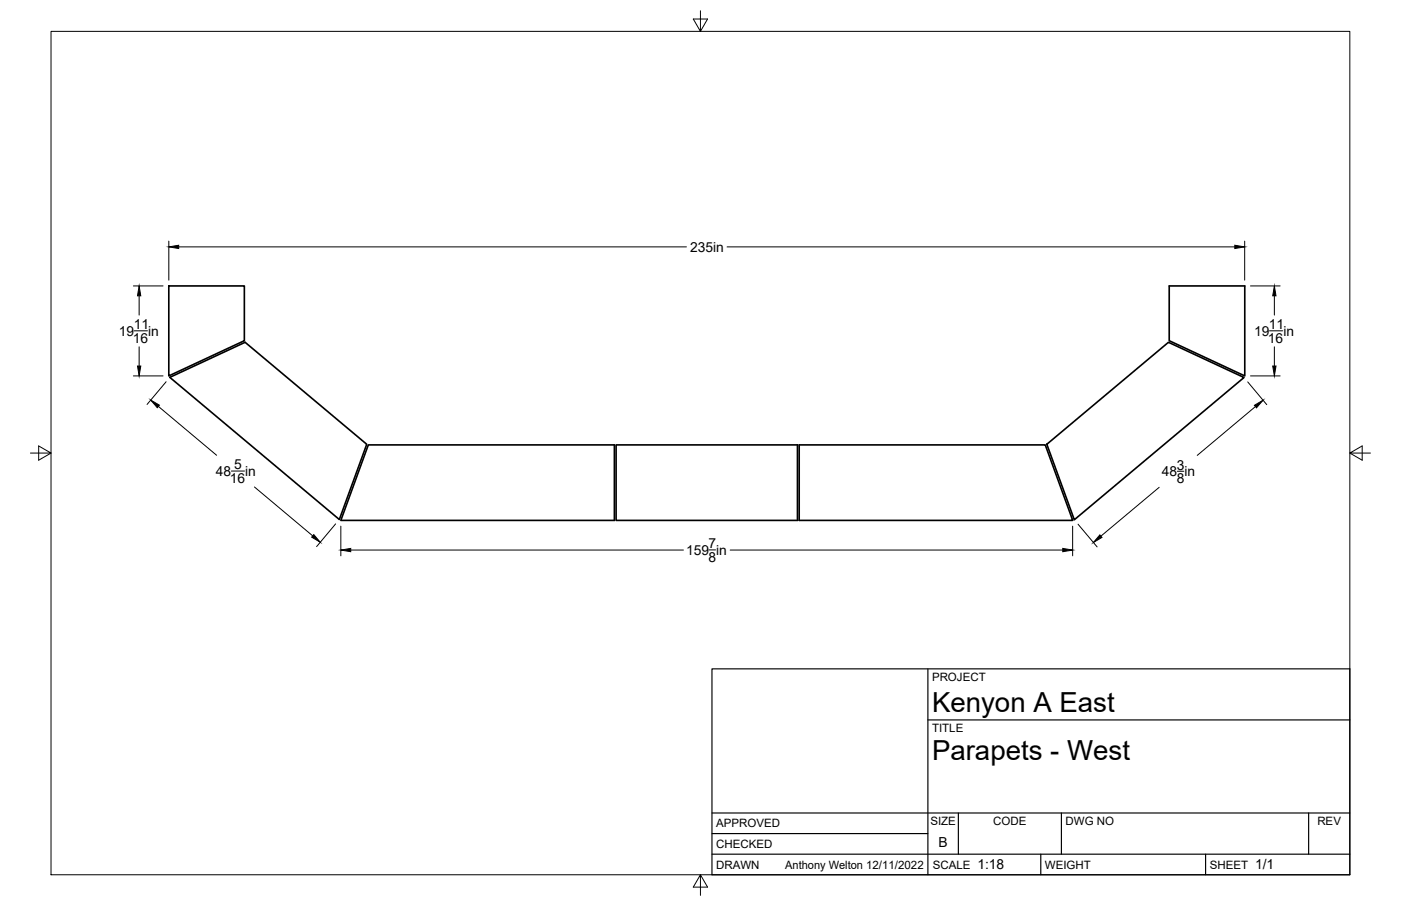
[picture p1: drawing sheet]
<svg xmlns="http://www.w3.org/2000/svg" width="432mm" height="279mm" viewBox="0 0 432 279" stroke-linecap="round" stroke-linejoin="round" font-family="sans-serif">
<!-- layer: Visible -->
<path d="M52 88.2h23.3v16.9l-23.3 10.8zM360.4 88.2h23.2v27.7l-23.2-10.8zM52.3 116.4l23.2-10.8 37.5 31.4-8.4 23.2zM113.5 137.2h75.9v23.3h-84.3zM189.9 137.2h55.9v23.3h-55.9zM246.3 137.2h75.9l8.4 23.3h-84.3zM322.6 137l37.5-31.4 23.3 10.8-52.3 43.9z" fill="none" stroke="#000" stroke-width=".51"/>
<!-- layer: Border -->
<path d="M15.7 9.7h400.3v260.1h-400.3zM215.9 3.3v6.4l-2.2-3.8h4.4l-2.2 3.8M9.4 139.7h6.3l-3.8-2.2v4.4l3.8-2.2M416 139.7l3.8 2.2v-4.4l-3.8 2.2h6.4M215.9 269.8l2.2 3.8h-4.4l2.2-3.8v6.3" fill="none" stroke="#000" stroke-width=".31"/>
<!-- layer: Titleblock -->
<path d="M219.4 206.3h196.6v63.5h-196.6zM286 206.3v63.5M286 222h130M219.4 257.1h66.6M219.4 250.7h196.6M295.4 250.7v12.7M327.1 250.7v12.7M403.3 250.7v12.7M219.4 263.4h196.6M320.8 263.4v6.4M371.6 263.4v6.4" fill="none" stroke="#000" stroke-width=".36"/>
<!-- layer: FD_Dimensions -->
<g fill="none" stroke="#000" stroke-width=".31">
<path d="M52 74.4v12M55.1 76.1h156.5M224.1 76.1h156.5M383.6 74.4v12M41.1 88.2h9.1M42.9 91.2v6M385.4 88.2h9.1M392.8 91.2v6M41.1 115.9h9.1M41.4 102h4M42.9 107v5.9M51.2 117.7l-5.9 7"/>
<path d="M384.6 117.8l5.8 7M385.4 115.9h9.1M391.3 102h4M392.8 107v5.9M48.8 125.3l18 15.1M386.9 125.4l-17.9 15M71.3 145.3h4.1M78.4 150.2l18 15M357.3 150.3l-18 15M362.9 145.3h2M103.4 161.6l-5.8 7M105.1 162.3v9.1"/>
<path d="M108.1 169.6h102.5M218.5 169.6h2M225 169.6h102.6M330.6 162.3v9.1M332.3 161.6l5.8 7.1"/>
</g>
<path d="M52 76.1l3.1-.5v1zM380.6 75.6l3 .5-3 .5zM42.9 88.2l.5 3h-1zM392.8 88.2l.5 3h-1zM42.4 112.9h1l-.5 3zM392.3 112.9h1l-.5 3zM46.5 123.4l2.6 1.5-.6 .8zM386.6 125l2.7-1.6-2 2.4zM96.7 164.9l2 2.3-2.6-1.5zM105.1 169.6l3-.5v1zM327.6 169.1l3 .5-3 .5zM339 165l.6 .7-2.6 1.6z" fill="#000" stroke="#000" stroke-width=".31"/>
<g font-size="8.5">
<text x="287.3" y="219.5">Kenyon A East</text>
<text x="287.3" y="234.5">Parapets - West</text>
</g>
<g font-size="4.3">
<text x="212.7" y="77.6">235in</text>
<text x="41.2" y="101.5">11</text>
<text x="391.1" y="101.5">11</text>
<text x="36.6" y="103.5">19</text>
<text x="40.9" y="105.7">16</text>
<text x="45.7" y="103.5">in</text>
<text x="386.5" y="103.5">19</text>
<text x="390.8" y="105.7">16</text>
<text x="395.5" y="103.5">in</text>
<text x="66.5" y="146.8">48</text>
<text x="70.8" y="148.9">16</text>
<text x="72.1" y="144.8">5</text>
<text x="75.6" y="146.8">in</text>
<text x="358.1" y="146.9">48 in</text>
<text x="362.7" y="144.8">3</text>
<text x="362.7" y="148.9">8</text>
<text x="211.4" y="171.1">159 in</text>
<text x="218.4" y="169.1">7</text>
<text x="218.4" y="173.2">8</text>
<text x="289.3" y="261.2">B</text>
<text x="301.2" y="268.1">1:18</text>
<text x="386.8" y="268.1">1/1</text>
</g>
<g font-size="3.5">
<text x="287.3" y="210.1">PROJECT</text>
<text x="287.3" y="225.8">TITLE</text>
<text x="220.7" y="255.2">APPROVED</text>
<text x="286.7" y="254.5">SIZE</text>
<text x="306.1" y="254.5">CODE</text>
<text x="328.4" y="254.5">DWG NO</text>
<text x="406" y="254.5">REV</text>
<text x="220.7" y="261.5">CHECKED</text>
<text x="220.7" y="267.9">DRAWN</text>
<text x="242" y="267.9">Anthony Welton 12/11/2022</text>
<text x="287.5" y="267.9">SCALE</text>
<text x="322.1" y="267.9">WEIGHT</text>
<text x="372.9" y="267.9">SHEET</text>
</g>
</svg>
